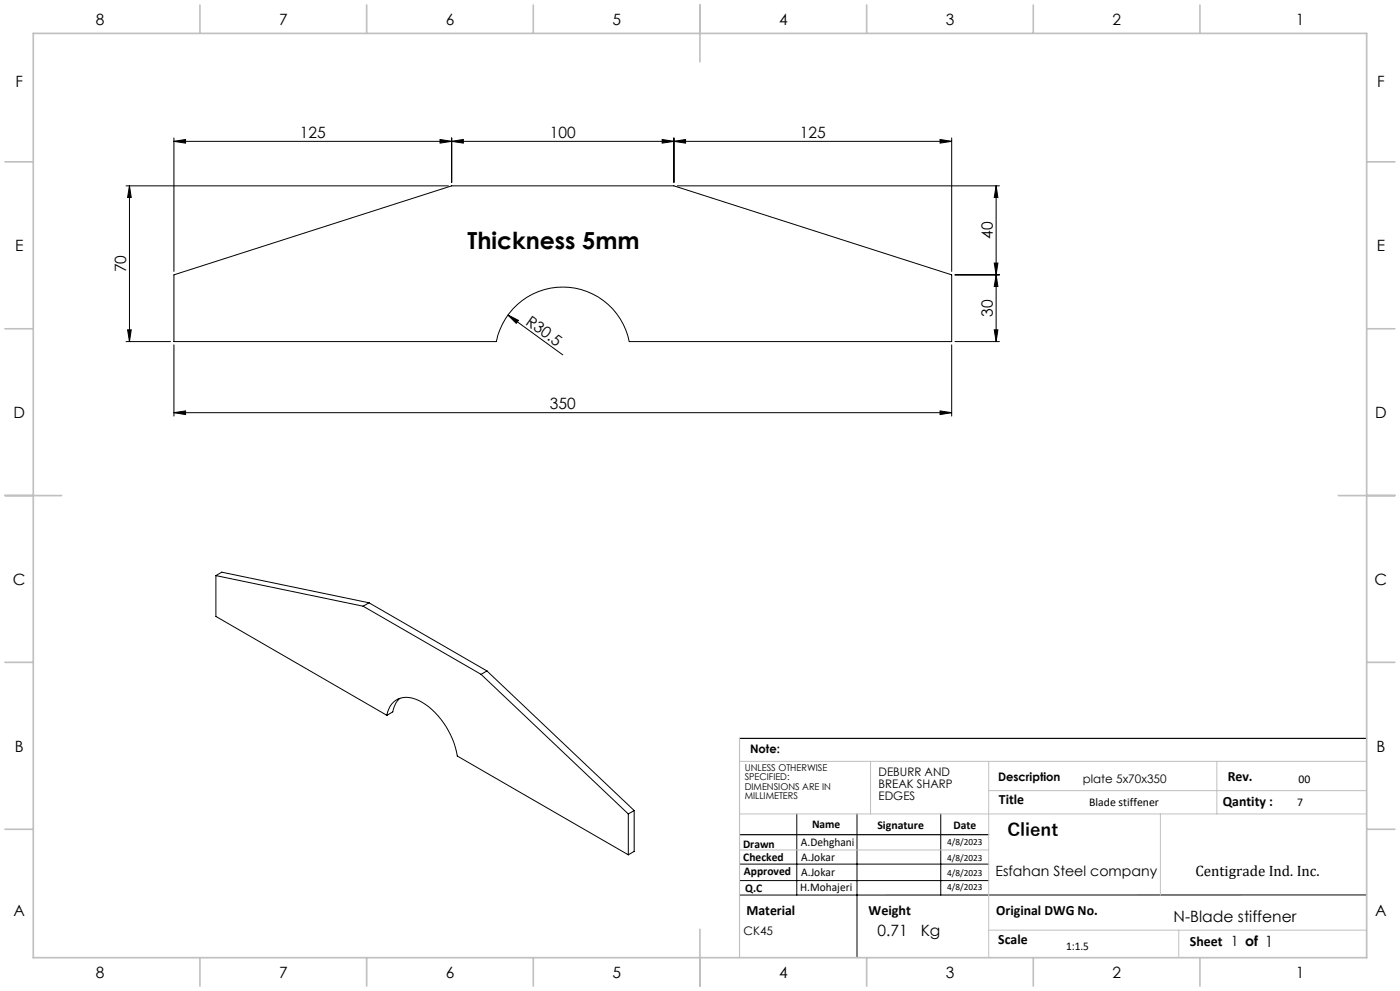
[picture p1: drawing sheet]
<svg xmlns="http://www.w3.org/2000/svg" width="420mm" height="297mm" viewBox="0 0 420 297" stroke-linecap="round" stroke-linejoin="round" font-family="sans-serif">
<g fill="none" stroke="#000" stroke-width=".3">
<path d="M37.8 55.7h96.7M38.8 55.7l.6 3.5h-1.1zM38.8 55.7v46.7M52.2 42.4l3.5-.6v1.1zM52.2 41.3v40M52.2 42.4h233.3M132 41.8l3.5 .6-3.5 .5zM135.5 42.4l3.5-.6v1.1zM135.5 41.3v13.4M198.6 41.8l3.6 .6-3.6 .5zM202.2 42.4l3.5-.6v1.1zM202.2 41.3v13.4"/>
<path d="M203.2 55.7h96.6M282 41.8l3.5 .6-3.5 .5zM285.5 41.3v40M298.8 55.7v46.7M298.8 55.7l.6 3.5h-1.1zM298.3 78.8h1.1l-.6 3.6zM38.3 98.8h1.1l-.6 3.6zM52.2 82.4l83.3-26.7h66.7l83.3 26.7v20h-96.7a20.3 20.3 0 0 0-20-16.4 20.3 20.3 0 0 0-19.9 16.4h-96.7zM152.4 94.4l3.1 1.6-.6 .9zM152.4 94.4l16.4 12M286.5 82.4h13.3M298.3 98.8h1.1l-.6 3.6z"/>
<path d="M298.8 82.4l.6 3.5h-1.1zM37.8 102.4h13.4M52.2 103.4v21.3M285.5 103.4v21.3M286.5 102.4h13.3M52.2 123.7l3.5-.5v1zM52.2 123.7h233.3M282 123.2l3.5 .5-3.5 .5zM64.8 172.5l44.1 9.2M64.8 172.5v12.2l51.3 29.7M64.8 172.5l1.7-1 44.2 9.2M108.9 181.7l35.4 20.4"/>
<path d="M110.7 180.7l-1.8 1M110.7 180.7l35.4 20.4M116.1 214.4a6 6 0 0 1 8.6-4.9 22.8 22.8 0 0 1 12.5 17.1l51.3 29.6M119.9 209.3l-.1 .1a6.7 6.7 0 0 0-2 4l-1.7 1M144.3 202.1l44.2 41.8M146.1 201.1l-1.8 1M146.1 201.1l44.2 41.8M188.5 243.9v12.3M190.3 242.9l-1.8 1M190.3 242.9v12.3l-1.8 1M221.9 259h74.7M239 243.9v24.3"/>
<path d="M257.1 243.9v43.1M282.2 243.9v24.3M221.9 263.9h74.7M410 268.2h-188.1"/>
</g>
<path d="M221.9 221.3h188.1M221.9 250.2h74.7" fill="none" stroke="#000" stroke-width=".35"/>
<path d="M221.9 228.2h188.1M261.2 228.2v15.7M296.6 228.2v58.8M296.6 237h113.4M365.1 228.2v15.7M221.9 243.9h188.1M221.9 254.7h74.7M348.1 243.9v24.3M296.6 278.8h113.4M353.6 278.8v8.2" fill="none" stroke="#c0c0c0" stroke-width=".3"/>
<path d="M221.9 221.3v65.7" fill="none" stroke="#c0c0c0" stroke-width=".35"/>
<g fill="none" stroke="#c0c0c0" stroke-width=".5">
<path d="M10 10h400v277h-400zM60 1.5v8.5M110 1.5v8.5M160 1.5v8.5M210 1.5v17M260 1.5v8.5M310 1.5v8.5M360 1.5v8.5M1.5 48.5h8.5M410 48.5h8.5M1.5 98.5h8.5M410 98.5h8.5"/>
<path d="M1.5 148.5h17M401.5 148.5h17M1.5 198.5h8.5M410 198.5h8.5M1.5 248.5h8.5M410 248.5h8.5M210 278.5v17M60 287v8.5M110 287v8.5M160 287v8.5M260 287v8.5M310 287v8.5"/>
<path d="M360 287v8.5"/>
</g>
<g fill="#000">
<path d="M152.4 94.4l3.1 1.6-.6 .9z"/>
<path d="M132 41.8l3.5 .6-3.5 .5zM52.2 42.4l3.5-.6v1.1zM198.6 41.8l3.6 .6-3.6 .5zM135.5 42.4l3.5-.6v1.1zM282 41.8l3.5 .6-3.5 .5zM202.2 42.4l3.5-.6v1.1z"/>
<path d="M38.3 98.8h1.1l-.6 3.6zM38.8 55.7l.6 3.5h-1.1zM298.3 98.8h1.1l-.6 3.6zM298.8 82.4l.6 3.5h-1.1zM298.3 78.8h1.1l-.6 3.6zM298.8 55.7l.6 3.5h-1.1z"/>
<path d="M52.2 123.7l3.5-.5v1zM282 123.2l3.5 .5-3.5 .5z"/>
</g>
<text font-size="7.1" x="140.2" y="74.7">Thickness 5mm</text>
<text font-size="5.3" x="302.2" y="250.7">Client</text>
<g font-size="4.7">
<text x="28.7" y="7.6">8</text>
<text x="83.7" y="7.6">7</text>
<text x="133.7" y="7.6">6</text>
<text x="183.7" y="7.6">5</text>
<text x="233.7" y="7.6">4</text>
<text x="283.7" y="7.6">3</text>
<text x="333.7" y="7.6">2</text>
<text x="388.7" y="7.6">1</text>
<text x="4.6" y="26.1">F</text>
<text x="413.1" y="26.1">F</text>
<text x="90" y="41.3">125</text>
<text x="165" y="41.3">100</text>
<text x="240" y="41.3">125</text>
<text x="297.8" y="71.6" transform="rotate(-90 297.8 71.6)">40</text>
<text x="4.5" y="75.3">E</text>
<text x="413" y="75.3">E</text>
<text x="37.8" y="81.6" transform="rotate(-90 37.8 81.6)">70</text>
<text x="297.8" y="94.9" transform="rotate(-90 297.8 94.9)">30</text>
<text x="157.5" y="97" transform="rotate(36 157.5 97)">R30.5</text>
<text x="4" y="125.3">D</text>
<text x="165" y="122.7">350</text>
<text x="412.5" y="125.3">D</text>
<text x="3.9" y="175.3">C</text>
<text x="412.4" y="175.3">C</text>
<text x="4.4" y="225.3">B</text>
<text x="412.9" y="225.3">B</text>
<text x="4" y="274.6">A</text>
<text x="412.5" y="274.6">A</text>
<text x="263.3" y="280.5">0.71</text>
<text x="276.2" y="280.5">Kg</text>
<text x="352.1" y="276.4">N-Blade stiffener</text>
<text x="28.7" y="293.1">8</text>
<text x="83.7" y="293.1">7</text>
<text x="133.7" y="293.1">6</text>
<text x="183.7" y="293.1">5</text>
<text x="233.7" y="293.1">4</text>
<text x="283.7" y="293.1">3</text>
<text x="333.7" y="293.1">2</text>
<text x="388.7" y="293.1">1</text>
</g>
<text font-size="4.5" x="358.6" y="262.6">Centigrade Ind. Inc.</text>
<g font-size="4.2">
<text x="368.3" y="234.1">Rev.</text>
<text x="299.7" y="240.9">Title</text>
<text x="366.8" y="241.6">Qantity :</text>
<text x="298.6" y="262.6">Esfahan Steel company</text>
<text x="223.9" y="274.2">Material</text>
<text x="260.6" y="274.2">Weight</text>
<text x="298.9" y="274.2">Original DWG No.</text>
<text x="299.5" y="282.8">Scale</text>
<text x="357" y="283.6">Sheet 1 of 1</text>
</g>
<g font-size="3.5">
<text x="225" y="225.7">Note:</text>
<text x="263.6" y="232.6">DEBURR AND</text>
<text x="263.6" y="236.1">BREAK SHARP</text>
<text x="263.6" y="239.7">EDGES</text>
<text x="299.4" y="234.1">Description</text>
<text x="324.9" y="234.7">plate 5x70x350</text>
<text x="389.6" y="234.7">00</text>
<text x="326.8" y="241.6">Blade stiffener</text>
<text x="389.2" y="241.6">7</text>
<text x="243.6" y="248.1">Name</text>
<text x="263.2" y="248.5">Signature</text>
<text x="286" y="248.5">Date</text>
<text x="222.9" y="254">Drawn</text>
<text x="240.3" y="253.6">A.Dehghani</text>
<text x="240.4" y="257.9">A.Jokar</text>
<text x="223" y="258.1">Checked</text>
<text x="223.2" y="262.1">Approved</text>
<text x="240.4" y="262.4">A.Jokar</text>
<text x="223.6" y="267.4">Q.C</text>
<text x="240.1" y="267.1">H.Mohajeri</text>
<text x="223.1" y="280.2">CK45</text>
<text x="319.8" y="284.6">1:1.5</text>
</g>
<g font-size="2.8">
<text x="223.4" y="231">UNLESS OTHERWISE</text>
<text x="223.4" y="233.8">SPECIFIED:</text>
<text x="223.4" y="236.7">DIMENSIONS ARE IN</text>
<text x="223.4" y="239.5">MILLIMETERS</text>
<text x="284.2" y="253.2">4/8/2023</text>
<text x="284.2" y="258.1">4/8/2023</text>
<text x="284.2" y="262.7">4/8/2023</text>
<text x="284.2" y="266.6">4/8/2023</text>
</g>
</svg>
